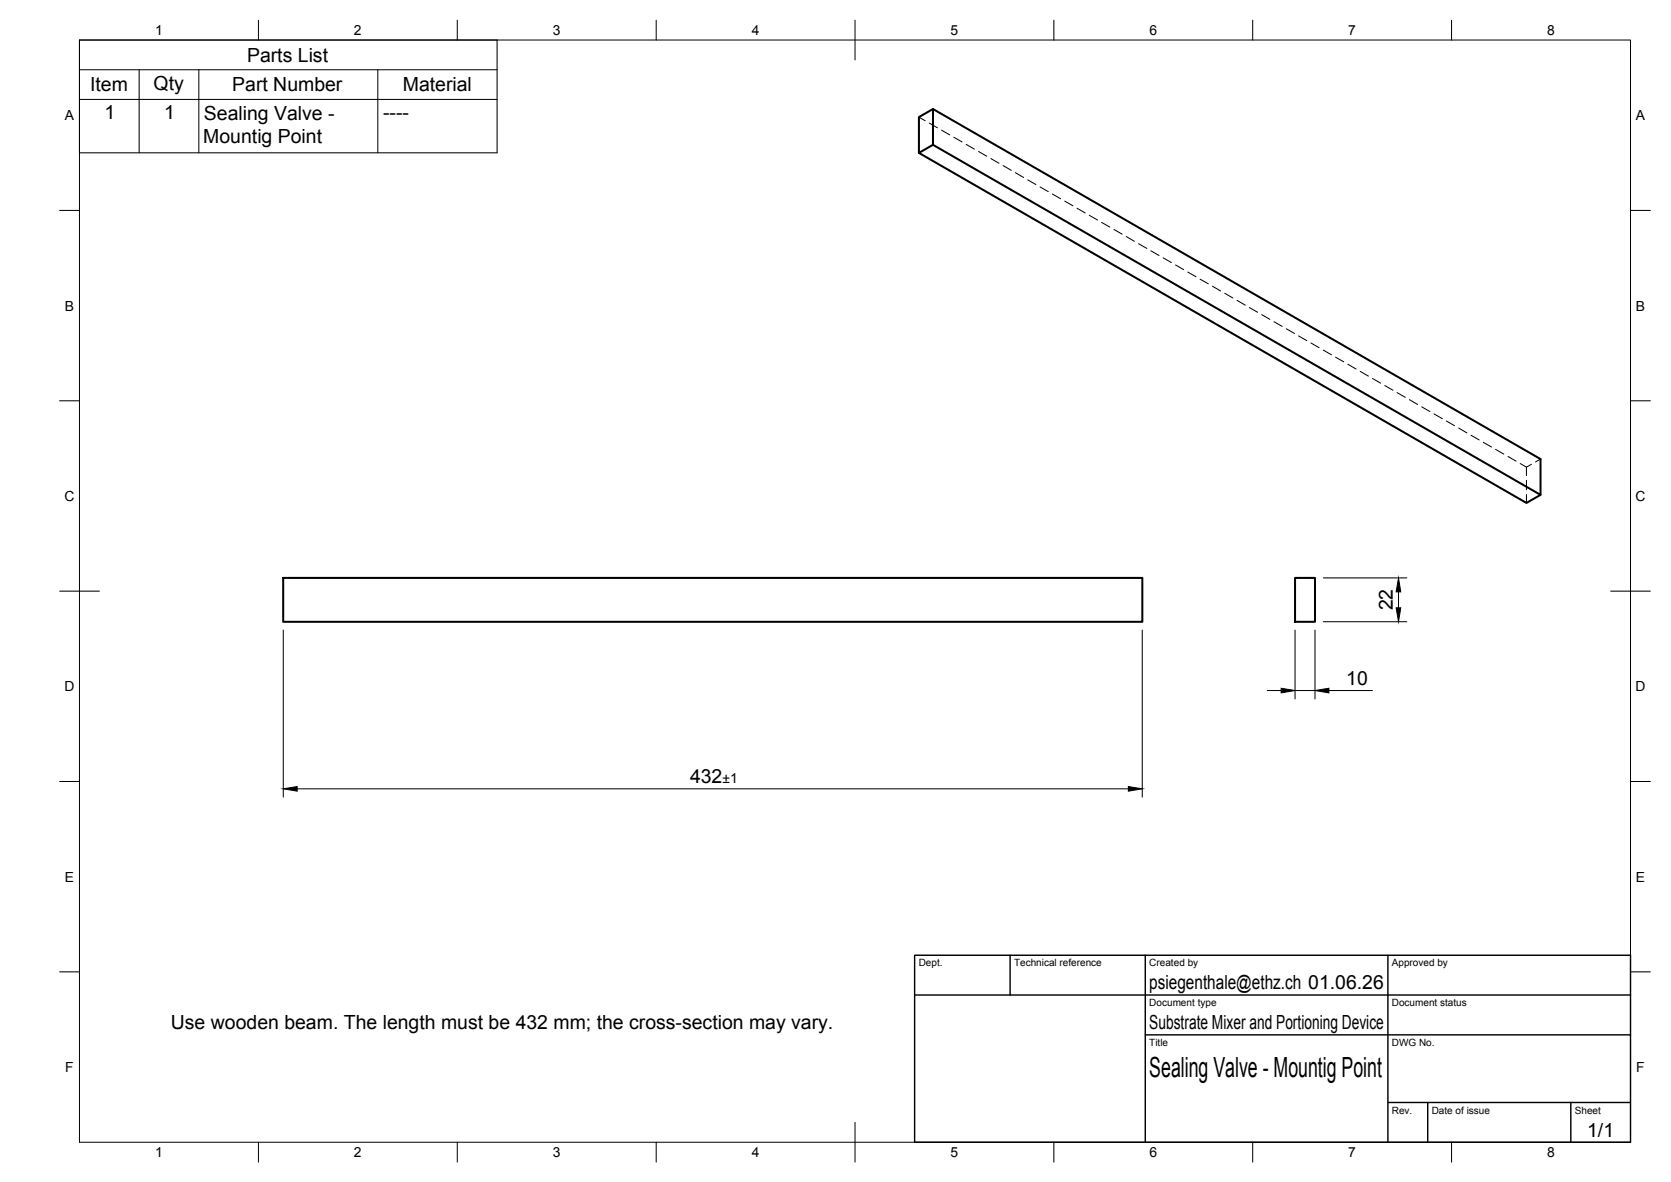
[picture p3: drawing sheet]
<svg xmlns="http://www.w3.org/2000/svg" width="420mm" height="297mm" viewBox="0 0 420 297" stroke-linecap="round" stroke-linejoin="round" font-family="sans-serif">
<path d="M231.1 29.4l3.5-2v9l-3.5 2zM234.6 27.4l152.7 88v9l-3.5 2-152.7-88M234.6 36.4l152.7 88M71.2 145.2h216v11.1h-216zM325.6 145.2h5v11.1h-5z" fill="none" stroke="#000" stroke-width=".51"/>
<g fill="none" stroke="#000" stroke-width=".25">
<path d="M20 10.1h390v276.9h-390zM20 10.1h105v28.3h-105zM20 17.5h105M35 17.5v20.9M50 17.5v20.9M65 5.1v5M95 17.5v20.9M115 5.1v5M165 5.1v5M215 5.1v10M265 5.1v5M315 5.1v5"/>
<path d="M365 5.1v5M20 25h105M231.1 29.4l1.5 .9M233.7 30.9l2 1.2M236.7 32.7l2.1 1.2M239.8 34.5l2.1 1.2M242.9 36.3l2.1 1.2M246 38.1l2.1 1.2M249.1 39.8l2.1 1.2M15 52.9h5M252.2 41.6l2.1 1.2M255.3 43.4l2.1 1.2"/>
<path d="M258.4 45.2l2.1 1.2M261.5 47l2.1 1.2M264.6 48.8l2.1 1.1M267.7 50.5l2.1 1.2M270.8 52.3l2.1 1.2M273.9 54.1l2.1 1.2M277 55.9l2.1 1.2M280.1 57.7l2.1 1.2M283.2 59.4l2 1.2M410 52.9h5M286.3 61.2l2.1 1.2M289.4 63l2 1.2"/>
<path d="M292.5 64.8l2 1.2M295.6 66.6l2 1.2M298.7 68.4l2 1.2M301.8 70.2l2 1.1M304.9 71.9l2 1.2M308 73.7l2 1.2M311 75.5l2.1 1.2M314.1 77.3l2.1 1.2M317.2 79.1l2.1 1.1M320.3 80.8l2.1 1.2M323.4 82.6l2.1 1.2M326.5 84.4l2.1 1.2"/>
<path d="M329.6 86.2l2.1 1.2M332.7 88l2.1 1.2M335.8 89.8l2.1 1.1M338.9 91.5l2.1 1.2M342 93.3l2.1 1.2M345.1 95.1l2.1 1.2M348.2 96.9l2.1 1.2M351.3 98.7l2.1 1.2M15 100.7h5M354.4 100.4l2 1.2M357.5 102.2l2 1.2M360.6 104l2 1.2"/>
<path d="M363.7 105.8l2 1.2M366.8 107.6l2 1.2M369.9 109.4l2 1.2M373 111.2l2 1.1M376 112.9l2.1 1.2M379.2 114.7l2 1.2M382.2 116.5l1.6 .9M383.8 117.4v2.1M385.1 116.7l-1.3 .7M387.3 115.4l-1.2 .7M410 100.7h5M383.8 120.7v2.4"/>
<path d="M383.8 124.3v2.1M15 148.6h10M71.2 158.3v42M287.2 158.3v42M325.6 158.3v17.3M330.6 158.3v17.3M332.7 145.2h21M332.7 156.2h21M351.6 148.7v4M405 148.6h10M318.6 173.5h3.5M325.6 173.5h5"/>
<path d="M334.1 173.5h11M15 196.4h5M74.7 198.2h209M410 196.4h5M15 244.2h5M410 244.2h5M65 287v5M115 287v5M165 287v5M215 282.1v9.9M265 287v5M315 287v5"/>
<path d="M365 287v5"/>
</g>
<path d="M230 240.1h180v46.9h-180zM230 250h180M254 240.1v9.9M288 240.1v46.9M349 240.1v46.9M288 260.1h122M349 277.1h61M359 277.1v9.9M395 277.1v9.9" fill="none" stroke="#000" stroke-width=".36"/>
<path d="M351.6 145.2l.6 3.5h-1.2zM351 152.7h1.2l-.6 3.5zM322.1 173l3.5 .5-3.5 .6zM330.6 173.5l3.5-.5v1.1zM71.2 198.2l3.5-.5v1.1zM283.7 197.7l3.5 .5-3.5 .6z" fill="#000" stroke="#000" stroke-width=".25"/>
<text font-size="7" x="289" y="270.6">Sealing Valve - Mountig Point</text>
<g font-size="4.9">
<text x="62.1" y="15.5">Parts List</text>
<text x="22.7" y="23">Item</text>
<text x="38.6" y="22.5">Qty</text>
<text x="58.4" y="23">Part Number</text>
<text x="101.3" y="23">Material</text>
<text x="26.3" y="29.9">1</text>
<text x="41.3" y="29.9">1</text>
<text x="51.1" y="35.9">Mountig Point</text>
<text x="51.3" y="30">Sealing Valve -</text>
<text x="96.3" y="30">----</text>
<text x="350.2" y="153.4" transform="rotate(-90 350.2 153.4)">22</text>
<text x="338.5" y="172.1">10</text>
<text x="173.5" y="196.8">432</text>
<text x="289" y="248.5">psiegenthale@ethz.ch 01.06.26</text>
<text x="43" y="258.6">Use wooden beam. The length must be 432 mm; the cross-section may vary.</text>
<text x="289" y="258.6">Substrate Mixer and Portioning Device</text>
<text x="399.1" y="285.7">1/1</text>
</g>
<g font-size="3.5">
<text x="39" y="8.8">1</text>
<text x="89" y="8.8">2</text>
<text x="139" y="8.8">3</text>
<text x="189" y="8.8">4</text>
<text x="239" y="8.8">5</text>
<text x="289" y="8.8">6</text>
<text x="339" y="8.8">7</text>
<text x="389" y="8.8">8</text>
<text x="16.3" y="30.2">A</text>
<text x="411.3" y="30.2">A</text>
<text x="16.3" y="78">B</text>
<text x="411.3" y="78">B</text>
<text x="16.2" y="125.9">C</text>
<text x="411.2" y="125.9">C</text>
<text x="16.2" y="173.7">D</text>
<text x="411.2" y="173.7">D</text>
<text x="181.7" y="196.8">±1</text>
<text x="16.3" y="221.6">E</text>
<text x="411.3" y="221.6">E</text>
<text x="16.4" y="269.4">F</text>
<text x="411.4" y="269.4">F</text>
<text x="39" y="290.8">1</text>
<text x="89" y="290.8">2</text>
<text x="139" y="290.8">3</text>
<text x="189" y="290.8">4</text>
<text x="239" y="290.8">5</text>
<text x="289" y="290.8">6</text>
<text x="339" y="290.8">7</text>
<text x="389" y="290.8">8</text>
</g>
<g font-size="2.5">
<text x="231" y="242.9">Dept.</text>
<text x="255" y="242.9">Technical reference</text>
<text x="289" y="242.9">Created by</text>
<text x="350" y="242.9">Approved by</text>
<text x="289" y="252.8">Document type</text>
<text x="350" y="252.8">Document status</text>
<text x="289" y="262.9">Title</text>
<text x="350" y="262.9">DWG No.</text>
<text x="350" y="279.9">Rev.</text>
<text x="360" y="279.9">Date of issue</text>
<text x="396" y="279.9">Sheet</text>
</g>
</svg>
